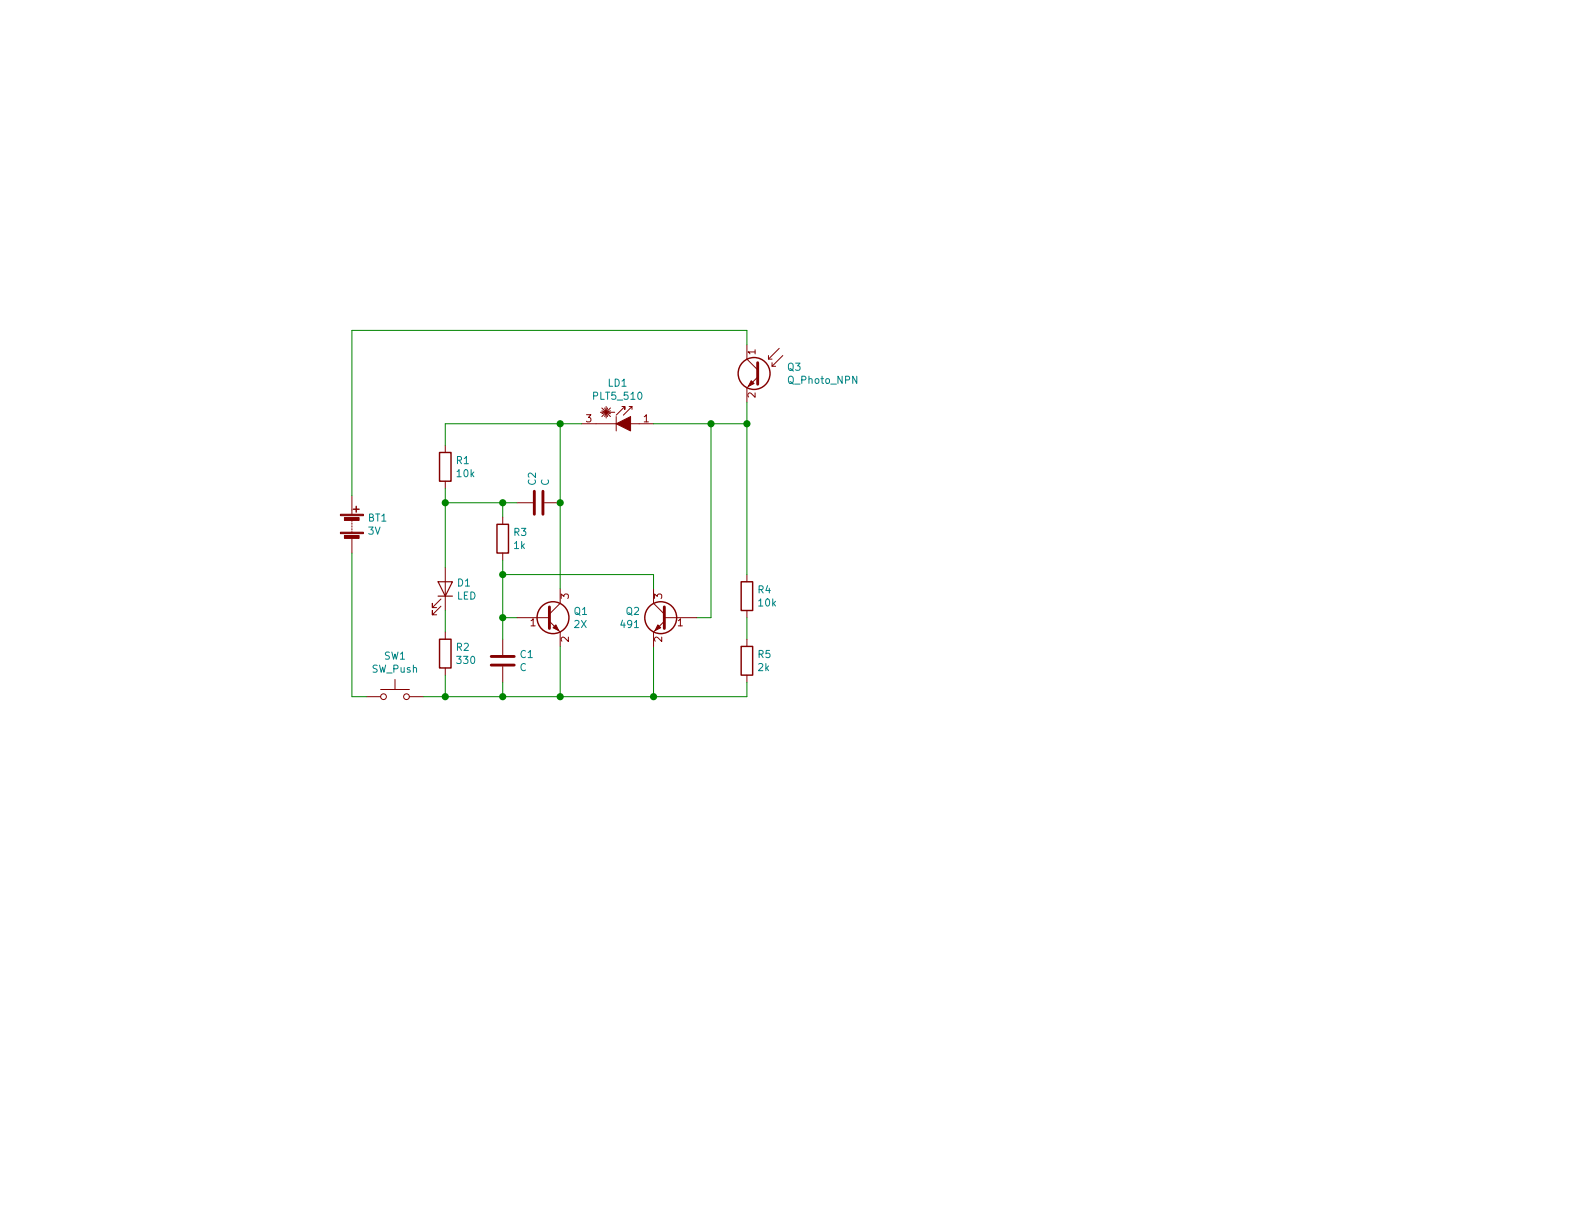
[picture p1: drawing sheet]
EESchema Schematic File Version 4
EELAYER 29 0
EELAYER END
$Descr USLetter 11000 8500
encoding utf-8
Sheet 1 1
Title ""
Date ""
Rev ""
Comp ""
Comment1 "GLP015A"
Comment2 ""
Comment3 ""
Comment4 ""
$EndDescr
$Comp
L Device:Q_NPN_BEC Q1
U 1 1
P 3800 4300
F 0 "Q1" H 3991 4346 50  0000 L CNN
F 1 "2X" H 3991 4255 50  0000 L CNN
F 2 "" H 4000 4400 50  0001 C CNN
F 3 "~" H 3800 4300 50  0001 C CNN
	1    3800 4300
	1    0    0    -1  
$EndComp
$Comp
L Device:Battery BT1
U 1 1
P 2450 3650
F 0 "BT1" H 2558 3696 50  0000 L CNN
F 1 "3V" H 2558 3605 50  0000 L CNN
F 2 "" V 2450 3710 50  0001 C CNN
F 3 "~" V 2450 3710 50  0001 C CNN
	1    2450 3650
	1    0    0    -1  
$EndComp
$Comp
L Switch:SW_Push SW1
U 1 1
P 2750 4850
F 0 "SW1" H 2750 5135 50  0000 C CNN
F 1 "SW_Push" H 2750 5044 50  0000 C CNN
F 2 "" H 2750 5050 50  0001 C CNN
F 3 "~" H 2750 5050 50  0001 C CNN
	1    2750 4850
	1    0    0    -1  
$EndComp
$Comp
L Device:Q_Photo_NPN Q3
U 1 1
P 5300 2600
F 0 "Q3" H 5123 2646 50  0000 R CNN
F 1 "Q_Photo_NPN" H 5123 2555 50  0000 R CNN
F 2 "" H 5500 2700 50  0001 C CNN
F 3 "~" H 5300 2600 50  0001 C CNN
	1    5300 2600
	-1   0    0    -1  
$EndComp
$Comp
L Diode_Laser:PLT5_510 LD1
U 1 1
P 4350 2950
F 0 "LD1" H 4300 3235 50  0000 C CNN
F 1 "PLT5_510" H 4300 3144 50  0000 C CNN
F 2 "OptoDevice:LaserDiode_TO38ICut-3" H 4350 2775 50  0001 C CNN
F 3 "http://www.osram-os.com/Graphics/XPic2/00227065_0.pdf/PLT5%20510.pdf" H 4380 2750 50  0001 C CNN
	1    4350 2950
	1    0    0    -1  
$EndComp
$Comp
L Device:LED D1
U 1 1
P 3100 4100
F 0 "D1" V 3139 4178 50  0000 L CNN
F 1 "LED" V 3048 4178 50  0000 L CNN
F 2 "" H 3100 4100 50  0001 C CNN
F 3 "~" H 3100 4100 50  0001 C CNN
	1    3100 4100
	0    1    -1   0   
$EndComp
$Comp
L Device:R R2
U 1 1
P 3100 4550
F 0 "R2" H 3170 4596 50  0000 L CNN
F 1 "330" H 3170 4505 50  0000 L CNN
F 2 "" V 3030 4550 50  0001 C CNN
F 3 "~" H 3100 4550 50  0001 C CNN
	1    3100 4550
	1    0    0    -1  
$EndComp
$Comp
L Device:R R5
U 1 1
P 5200 4600
F 0 "R5" H 5270 4646 50  0000 L CNN
F 1 "2k" H 5270 4555 50  0000 L CNN
F 2 "" V 5130 4600 50  0001 C CNN
F 3 "~" H 5200 4600 50  0001 C CNN
	1    5200 4600
	1    0    0    -1  
$EndComp
$Comp
L Device:R R4
U 1 1
P 5200 4150
F 0 "R4" H 5270 4196 50  0000 L CNN
F 1 "10k" H 5270 4105 50  0000 L CNN
F 2 "" V 5130 4150 50  0001 C CNN
F 3 "~" H 5200 4150 50  0001 C CNN
	1    5200 4150
	1    0    0    -1  
$EndComp
$Comp
L Device:C C2
U 1 1
P 3750 3500
F 0 "C2" H 3865 3546 50  0000 L CNN
F 1 "C" H 3865 3455 50  0000 L CNN
F 2 "" H 3788 3350 50  0001 C CNN
F 3 "~" H 3750 3500 50  0001 C CNN
	1    3750 3500
	0    -1   -1   0   
$EndComp
$Comp
L Device:C C1
U 1 1
P 3500 4600
F 0 "C1" H 3615 4646 50  0000 L CNN
F 1 "C" H 3615 4555 50  0000 L CNN
F 2 "" H 3538 4450 50  0001 C CNN
F 3 "~" H 3500 4600 50  0001 C CNN
	1    3500 4600
	1    0    0    -1  
$EndComp
Wire Wire Line
	2450 3850 2450 4850
Wire Wire Line
	2450 4850 2550 4850
Wire Wire Line
	2450 2300 2450 3450
$Comp
L Device:R R3
U 1 1
P 3500 3750
F 0 "R3" H 3570 3796 50  0000 L CNN
F 1 "1k" H 3570 3705 50  0000 L CNN
F 2 "" V 3430 3750 50  0001 C CNN
F 3 "~" H 3500 3750 50  0001 C CNN
	1    3500 3750
	1    0    0    -1  
$EndComp
Wire Wire Line
	2950 4850 3100 4850
Wire Wire Line
	3500 4850 3500 4750
Wire Wire Line
	3500 3900 3500 4000
Wire Wire Line
	3600 4300 3500 4300
Connection ~ 3500 4300
Wire Wire Line
	3500 4300 3500 4450
Wire Wire Line
	3100 4700 3100 4850
Connection ~ 3100 4850
Wire Wire Line
	3100 4850 3500 4850
Wire Wire Line
	3100 4250 3100 4400
$Comp
L Device:R R1
U 1 1
P 3100 3250
F 0 "R1" H 3170 3296 50  0000 L CNN
F 1 "10k" H 3170 3205 50  0000 L CNN
F 2 "" V 3030 3250 50  0001 C CNN
F 3 "~" H 3100 3250 50  0001 C CNN
	1    3100 3250
	1    0    0    -1  
$EndComp
Wire Wire Line
	3900 4100 3900 3500
Wire Wire Line
	3900 2950 4050 2950
Connection ~ 3900 3500
Wire Wire Line
	3900 3500 3900 2950
Wire Wire Line
	3100 3100 3100 2950
Wire Wire Line
	3100 2950 3900 2950
Connection ~ 3900 2950
Wire Wire Line
	3900 4500 3900 4850
Wire Wire Line
	3900 4850 3500 4850
Connection ~ 3500 4850
Connection ~ 3900 4850
Wire Wire Line
	5200 4300 5200 4450
Wire Wire Line
	5200 4850 5200 4750
Wire Wire Line
	5200 4000 5200 2950
Wire Wire Line
	5200 2950 4950 2950
Connection ~ 4950 2950
Wire Wire Line
	4950 2950 4550 2950
Wire Wire Line
	4950 2950 4950 4300
Wire Wire Line
	4550 4500 4550 4850
Wire Wire Line
	4950 4300 4850 4300
$Comp
L Device:Q_NPN_BEC Q2
U 1 1
P 4650 4300
F 0 "Q2" H 4841 4346 50  0000 L CNN
F 1 "491" H 4841 4255 50  0000 L CNN
F 2 "" H 4850 4400 50  0001 C CNN
F 3 "~" H 4650 4300 50  0001 C CNN
	1    4650 4300
	-1   0    0    -1  
$EndComp
Connection ~ 4550 4850
Wire Wire Line
	4550 4850 3900 4850
Wire Wire Line
	4550 4850 5200 4850
Wire Wire Line
	3100 3400 3100 3500
Wire Wire Line
	3600 3500 3500 3500
Connection ~ 3100 3500
Wire Wire Line
	3100 3500 3100 3950
Wire Wire Line
	3500 3600 3500 3500
Connection ~ 3500 3500
Wire Wire Line
	3500 3500 3100 3500
Wire Wire Line
	4550 4100 4550 4000
Wire Wire Line
	4550 4000 3500 4000
Connection ~ 3500 4000
Wire Wire Line
	3500 4000 3500 4300
Wire Wire Line
	2450 2300 5200 2300
Wire Wire Line
	5200 2300 5200 2400
Wire Wire Line
	5200 2800 5200 2950
Connection ~ 5200 2950
$EndSCHEMATC
